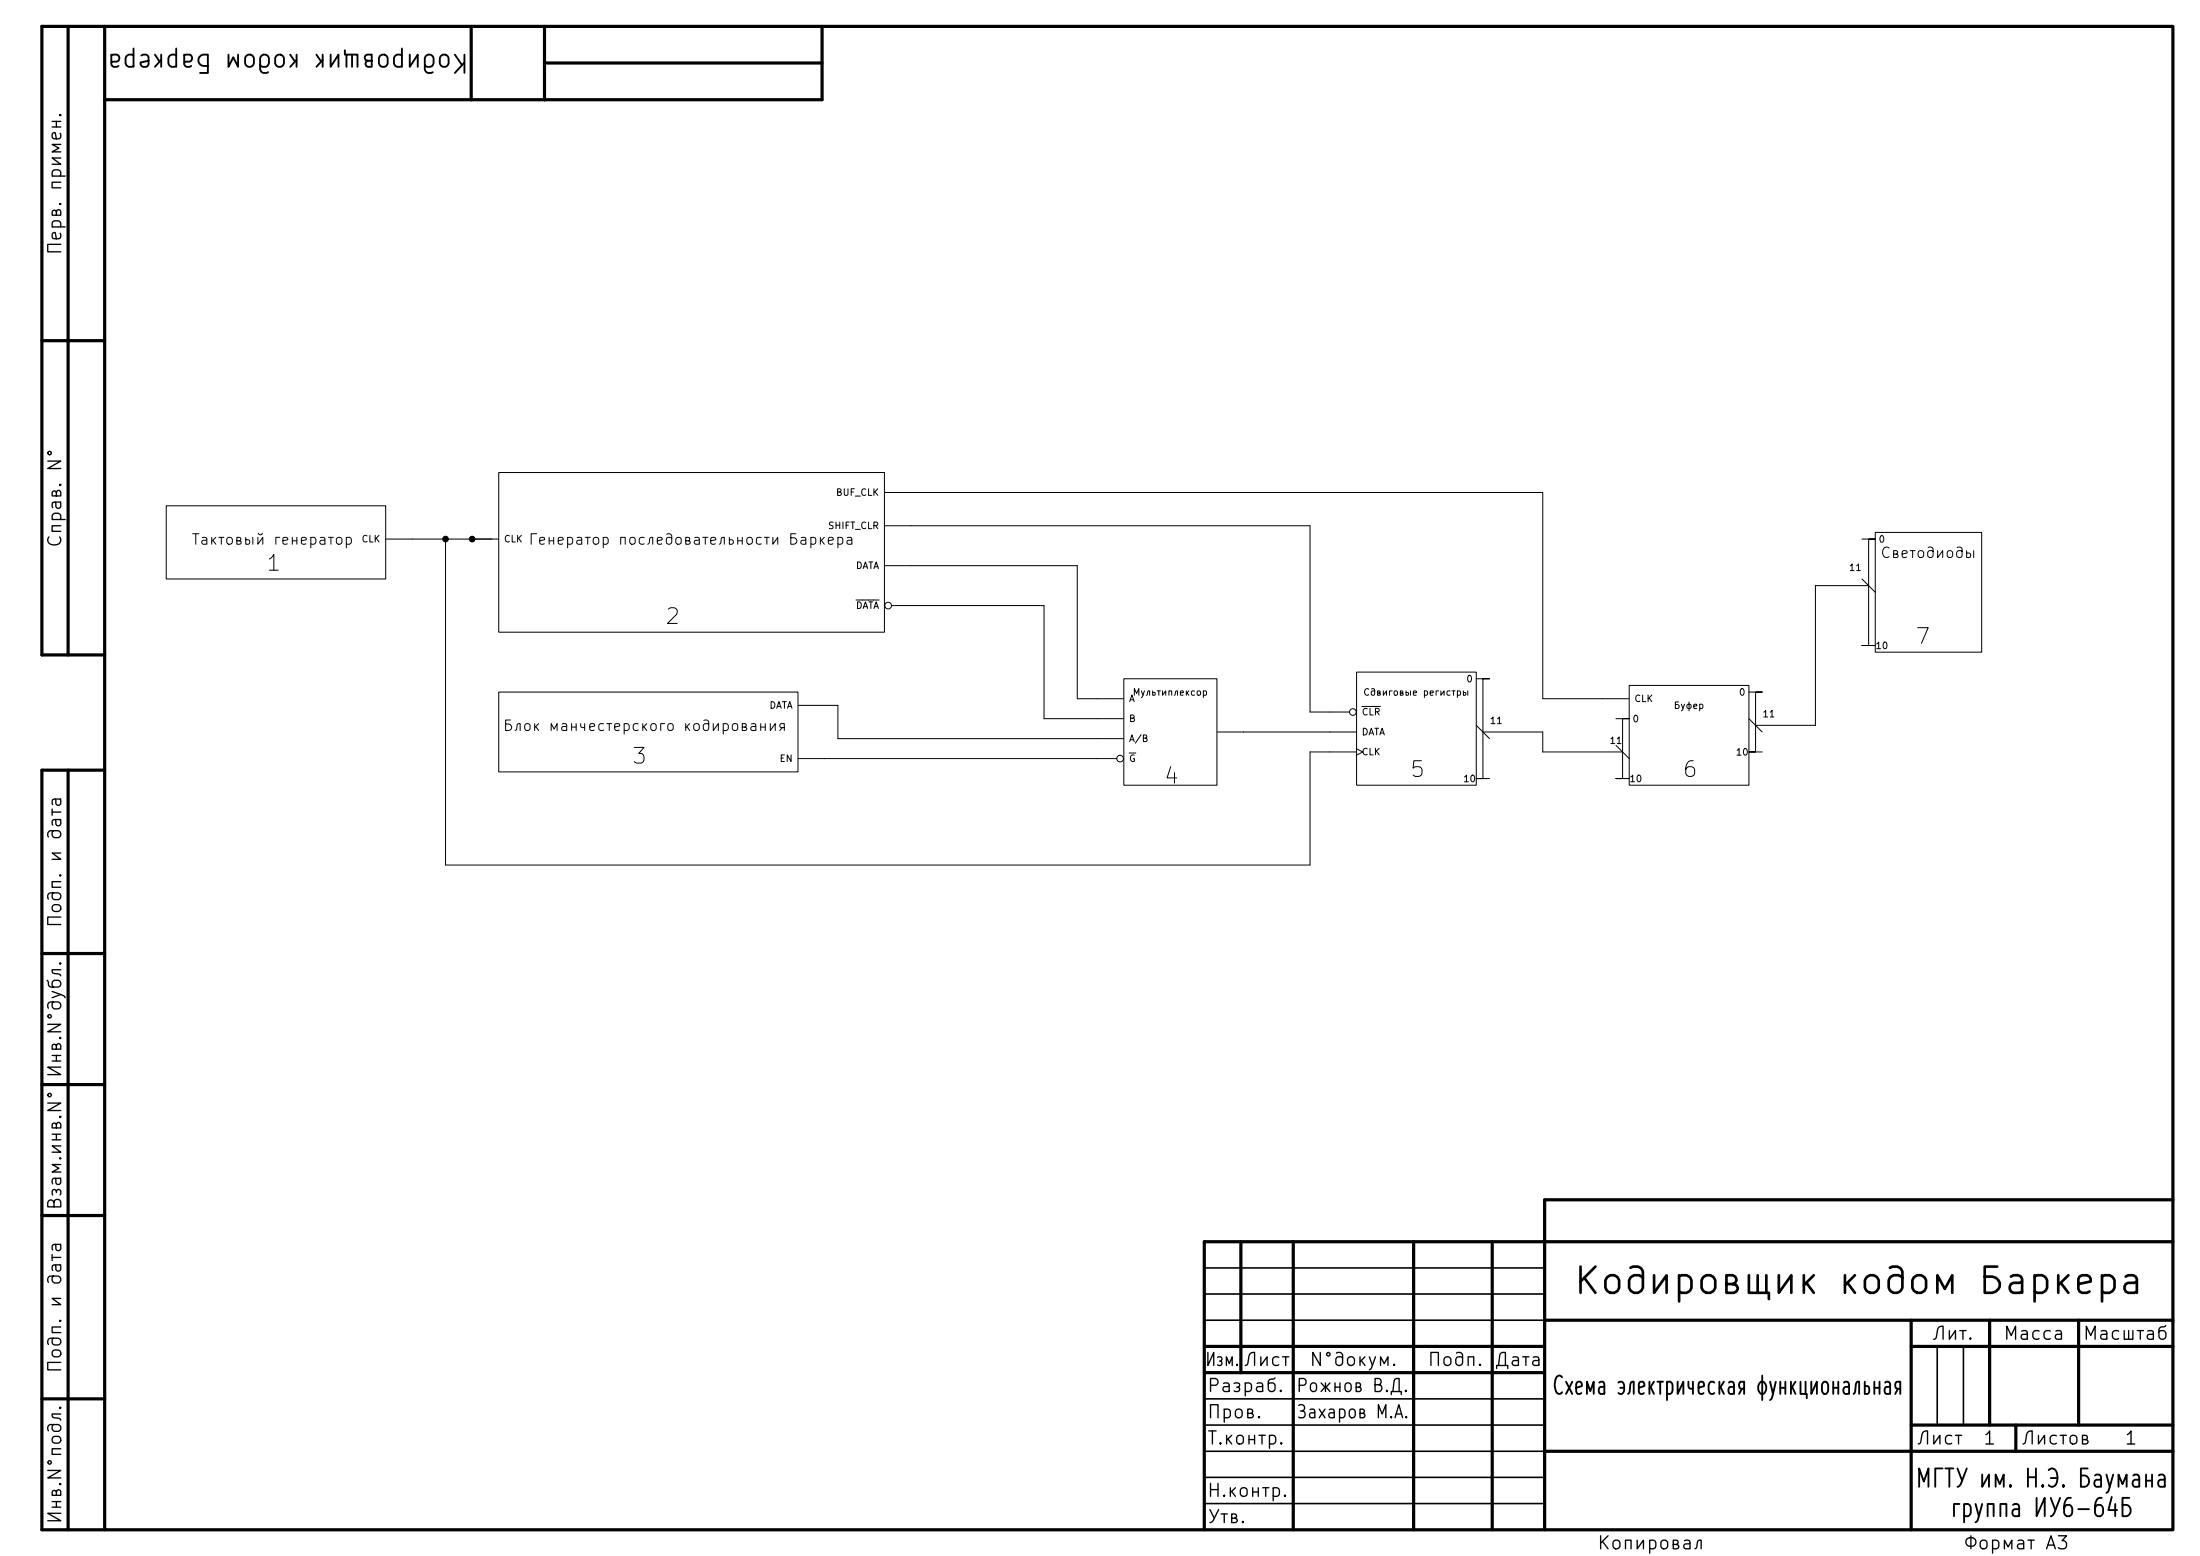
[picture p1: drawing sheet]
EESchema Schematic File Version 4
EELAYER 30 0
EELAYER END
$Descr A3 16535 11693
encoding utf-8
Sheet 1 1
Title "Схема электрическая функциональная"
Date ""
Rev ""
Comp "МГТУ им. Н.Э. Баумана\\nгруппа ИУ6-64Б"
Comment1 "Кодировщик кодом Баркера"
Comment2 "Рожнов В.Д."
Comment3 "Захаров М.А."
Comment4 ""
$EndDescr
$Comp
L Func:barker_gen U?
U 1 1
P 5200 3400
F 0 "U?" H 6028 3021 50  0001 L CNN
F 1 "barker_gen" H 6028 2930 50  0001 L CNN
F 2 "" H 5200 3400 50  0001 C CNN
F 3 "" H 5200 3400 50  0001 C CNN
	1    5200 3400
	1    0    0    -1  
$EndComp
$Comp
L Func:buffer U?
U 1 1
P 12700 5100
F 0 "U?" H 13278 4721 50  0001 L CNN
F 1 "buffer" H 13278 4630 50  0001 L CNN
F 2 "" H 12700 5100 50  0001 C CNN
F 3 "" H 12700 5100 50  0001 C CNN
	1    12700 5100
	1    0    0    -1  
$EndComp
$Comp
L Func:CLK U?
U 1 1
P 2050 3750
F 0 "U?" H 2183 3865 50  0001 C CNN
F 1 "CLK" H 2183 3774 50  0001 C CNN
F 2 "" H 2050 3750 50  0001 C CNN
F 3 "" H 2050 3750 50  0001 C CNN
	1    2050 3750
	1    0    0    -1  
$EndComp
$Comp
L Func:manchester U?
U 1 1
P 4850 5050
F 0 "U?" H 4983 5065 50  0001 C CNN
F 1 "manchester" H 4983 4974 50  0001 C CNN
F 2 "" H 4850 5050 50  0001 C CNN
F 3 "" H 4850 5050 50  0001 C CNN
	1    4850 5050
	1    0    0    -1  
$EndComp
$Comp
L Func:mux U?
U 1 1
P 8800 5050
F 0 "U?" H 9178 4896 50  0001 L CNN
F 1 "mux" H 9178 4805 50  0001 L CNN
F 2 "" H 8800 5050 50  0001 C CNN
F 3 "" H 8800 5050 50  0001 C CNN
	1    8800 5050
	1    0    0    -1  
$EndComp
$Comp
L Func:reg U?
U 1 1
P 10650 5000
F 0 "U?" H 11128 4846 50  0001 L CNN
F 1 "reg" H 11128 4755 50  0001 L CNN
F 2 "" H 10650 5000 50  0001 C CNN
F 3 "" H 10650 5000 50  0001 C CNN
	1    10650 5000
	1    0    0    -1  
$EndComp
$Comp
L Func:LED U?
U 1 1
P 14500 3950
F 0 "U?" H 14928 3496 50  0001 L CNN
F 1 "LED" H 14928 3405 50  0001 L CNN
F 2 "" H 14500 3950 50  0001 C CNN
F 3 "" H 14500 3950 50  0001 C CNN
	1    14500 3950
	1    0    0    -1  
$EndComp
Wire Wire Line
	6200 5700 8250 5700
Wire Wire Line
	6200 5300 6300 5300
Wire Wire Line
	6300 5300 6300 5550
Wire Wire Line
	6300 5550 8250 5550
Wire Wire Line
	8250 5250 8100 5250
Wire Wire Line
	14050 4400 13650 4400
Wire Wire Line
	13650 4400 13650 5450
Wire Wire Line
	13650 5450 13200 5450
Entry Wire Line
	13150 5400 13250 5500
Entry Wire Line
	14000 4350 14100 4450
Text Notes 13900 4300 0    50   ~ 0
11
Text Notes 13250 5400 0    50   ~ 0
11
Wire Wire Line
	9850 5650 9850 6500
Wire Wire Line
	3350 6500 3350 4050
Wire Wire Line
	7850 5400 8250 5400
Wire Wire Line
	9350 5500 10000 5500
Wire Wire Line
	9850 5350 10000 5350
Wire Wire Line
	9850 6500 3350 6500
Wire Wire Line
	9850 5650 10000 5650
Wire Wire Line
	7850 4550 7850 5400
Wire Wire Line
	8100 4250 8100 5250
Wire Wire Line
	9850 3950 9850 5350
Wire Wire Line
	11150 5500 11600 5500
Wire Wire Line
	11600 5500 11600 5650
Wire Wire Line
	11600 5650 12200 5650
Entry Wire Line
	11100 5450 11200 5550
Entry Wire Line
	12150 5600 12250 5700
Text Notes 11200 5450 0    50   ~ 0
11
Text Notes 12100 5600 0    50   ~ 0
11
Wire Wire Line
	11600 3700 11600 5250
Wire Wire Line
	11600 5250 12050 5250
Text Notes 2000 4300 0    118  ~ 0
1
Text Notes 5000 4700 0    118  ~ 0
2
Wire Wire Line
	3550 4050 3700 4050
Wire Wire Line
	3100 4050 3350 4050
Connection ~ 3550 4050
Connection ~ 3350 4050
Wire Wire Line
	3350 4050 3550 4050
Wire Wire Line
	6850 3700 11600 3700
Wire Wire Line
	6850 3950 9850 3950
Wire Wire Line
	6850 4250 8100 4250
Wire Wire Line
	6850 4550 7850 4550
Text Notes 4750 5750 0    118  ~ 0
3
Text Notes 8750 5900 0    118  ~ 0
4
Text Notes 10600 5850 0    118  ~ 0
5
Text Notes 12650 5850 0    118  ~ 0
6
Text Notes 14400 4850 0    118  ~ 0
7
$EndSCHEMATC
